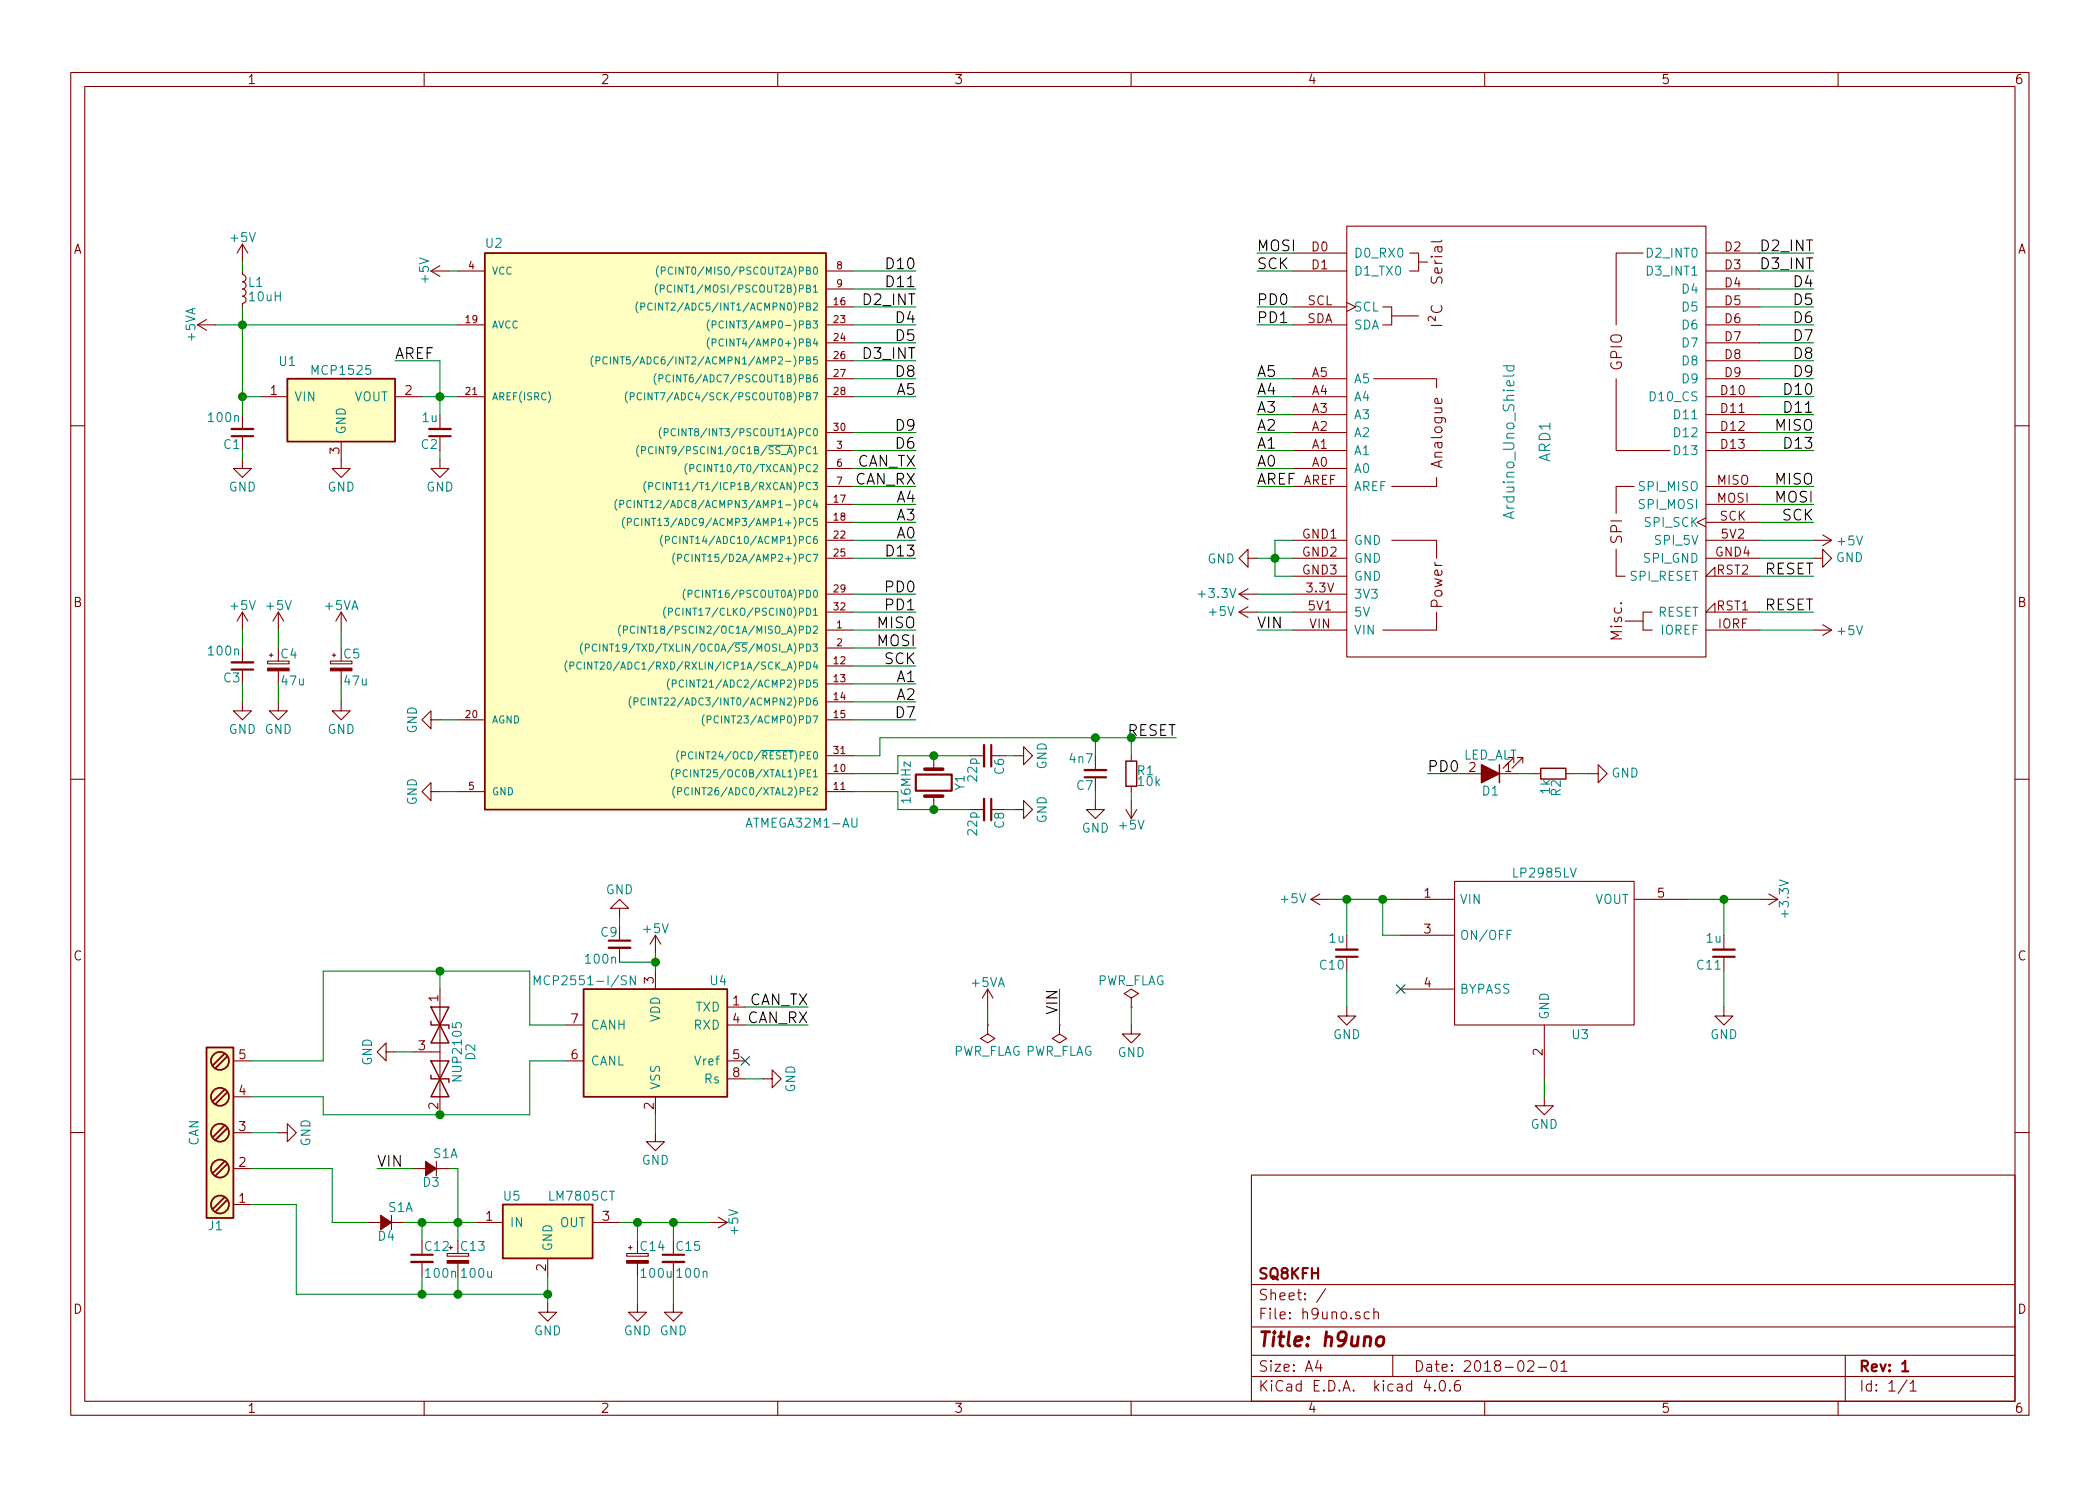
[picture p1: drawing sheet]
EESchema Schematic File Version 2
LIBS:power
LIBS:device
LIBS:transistors
LIBS:conn
LIBS:linear
LIBS:regul
LIBS:74xx
LIBS:cmos4000
LIBS:adc-dac
LIBS:memory
LIBS:xilinx
LIBS:microcontrollers
LIBS:dsp
LIBS:microchip
LIBS:analog_switches
LIBS:motorola
LIBS:texas
LIBS:intel
LIBS:audio
LIBS:interface
LIBS:digital-audio
LIBS:philips
LIBS:display
LIBS:cypress
LIBS:siliconi
LIBS:opto
LIBS:atmel
LIBS:contrib
LIBS:valves
LIBS:arduino
LIBS:h9uno-cache
EELAYER 25 0
EELAYER END
$Descr A4 11693 8268
encoding utf-8
Sheet 1 1
Title "h9uno"
Date "2018-02-01"
Rev "1"
Comp "SQ8KFH"
Comment1 ""
Comment2 ""
Comment3 ""
Comment4 ""
$EndDescr
$Comp
L ATMEGA32M1-AU U2
U 1 1
P 3650 3200
F 0 "U2" H 2700 5030 50  0000 L BNN
F 1 "ATMEGA32M1-AU" H 4150 1800 50  0000 L BNN
F 2 "Housings_QFP:TQFP-32_7x7mm_Pitch0.8mm" H 3650 3200 50  0001 C CIN
F 3 "" H 3650 3200 50  0001 C CNN
	1    3650 3200
	1    0    0    -1  
$EndComp
$Comp
L MCP2551-I/SN U4
U 1 1
P 3650 5800
F 0 "U4" H 3250 6150 50  0000 L CNN
F 1 "MCP2551-I/SN" H 3750 6150 50  0000 L CNN
F 2 "Housings_SOIC:SOIC-8_3.9x4.9mm_Pitch1.27mm" H 3650 5300 50  0001 C CIN
F 3 "" H 3650 5800 50  0001 C CNN
	1    3650 5800
	-1   0    0    -1  
$EndComp
$Comp
L GND #PWR01
U 1 1
P 3450 5100
F 0 "#PWR01" H 3450 4850 50  0001 C CNN
F 1 "GND" H 3450 4950 50  0000 C CNN
F 2 "" H 3450 5100 50  0001 C CNN
F 3 "" H 3450 5100 50  0001 C CNN
	1    3450 5100
	1    0    0    1   
$EndComp
$Comp
L GND #PWR02
U 1 1
P 4250 6000
F 0 "#PWR02" H 4250 5750 50  0001 C CNN
F 1 "GND" H 4250 5850 50  0000 C CNN
F 2 "" H 4250 6000 50  0001 C CNN
F 3 "" H 4250 6000 50  0001 C CNN
	1    4250 6000
	0    -1   1    0   
$EndComp
NoConn ~ 4150 5900
$Comp
L Crystal Y1
U 1 1
P 5200 4350
F 0 "Y1" H 5200 4500 50  0000 C CNN
F 1 "16MHz" H 5200 4200 50  0000 C CNN
F 2 "Crystals:Crystal_HC49-U_Vertical" H 5200 4350 50  0001 C CNN
F 3 "" H 5200 4350 50  0001 C CNN
	1    5200 4350
	0    1    1    0   
$EndComp
$Comp
L +5V #PWR03
U 1 1
P 2500 1500
F 0 "#PWR03" H 2500 1350 50  0001 C CNN
F 1 "+5V" H 2500 1640 50  0000 C CNN
F 2 "" H 2500 1500 50  0001 C CNN
F 3 "" H 2500 1500 50  0001 C CNN
	1    2500 1500
	0    -1   -1   0   
$EndComp
$Comp
L D_TVS_x2_AAC D2
U 1 1
P 2450 5850
F 0 "D2" H 2450 6025 50  0000 C CNN
F 1 "NUP2105" H 2450 5950 50  0000 C CNN
F 2 "TO_SOT_Packages_SMD:SOT-23_Handsoldering" H 2300 5850 50  0001 C CNN
F 3 "" H 2300 5850 50  0001 C CNN
	1    2450 5850
	0    1    1    0   
$EndComp
$Comp
L GND #PWR04
U 1 1
P 2200 5850
F 0 "#PWR04" H 2200 5600 50  0001 C CNN
F 1 "GND" H 2200 5700 50  0000 C CNN
F 2 "" H 2200 5850 50  0001 C CNN
F 3 "" H 2200 5850 50  0001 C CNN
	1    2200 5850
	0    1    -1   0   
$EndComp
$Comp
L GND #PWR05
U 1 1
P 1550 6300
F 0 "#PWR05" H 1550 6050 50  0001 C CNN
F 1 "GND" H 1550 6150 50  0000 C CNN
F 2 "" H 1550 6300 50  0001 C CNN
F 3 "" H 1550 6300 50  0001 C CNN
	1    1550 6300
	0    -1   -1   0   
$EndComp
$Comp
L C_Small C9
U 1 1
P 3450 5250
F 0 "C9" H 3460 5320 50  0000 L CNN
F 1 "100n" H 3460 5170 50  0000 L CNN
F 2 "Capacitors_SMD:C_1206_HandSoldering" H 3450 5250 50  0001 C CNN
F 3 "" H 3450 5250 50  0001 C CNN
	1    3450 5250
	-1   0    0    -1  
$EndComp
$Comp
L GND #PWR06
U 1 1
P 3650 6300
F 0 "#PWR06" H 3650 6050 50  0001 C CNN
F 1 "GND" H 3650 6150 50  0000 C CNN
F 2 "" H 3650 6300 50  0001 C CNN
F 3 "" H 3650 6300 50  0001 C CNN
	1    3650 6300
	-1   0    0    -1  
$EndComp
$Comp
L +5V #PWR07
U 1 1
P 3650 5300
F 0 "#PWR07" H 3650 5150 50  0001 C CNN
F 1 "+5V" H 3650 5440 50  0000 C CNN
F 2 "" H 3650 5300 50  0001 C CNN
F 3 "" H 3650 5300 50  0001 C CNN
	1    3650 5300
	-1   0    0    -1  
$EndComp
Text Label 4500 5600 2    60   ~ 0
CAN_TX
Text Label 4500 5700 2    60   ~ 0
CAN_RX
$Comp
L GND #PWR08
U 1 1
P 2450 4400
F 0 "#PWR08" H 2450 4150 50  0001 C CNN
F 1 "GND" H 2450 4250 50  0000 C CNN
F 2 "" H 2450 4400 50  0001 C CNN
F 3 "" H 2450 4400 50  0001 C CNN
	1    2450 4400
	0    1    1    0   
$EndComp
$Comp
L +5V #PWR09
U 1 1
P 1350 1450
F 0 "#PWR09" H 1350 1300 50  0001 C CNN
F 1 "+5V" H 1350 1590 50  0000 C CNN
F 2 "" H 1350 1450 50  0001 C CNN
F 3 "" H 1350 1450 50  0001 C CNN
	1    1350 1450
	1    0    0    -1  
$EndComp
$Comp
L C_Small C3
U 1 1
P 1350 3700
F 0 "C3" H 1360 3770 50  0000 L CNN
F 1 "100n" H 1360 3620 50  0000 L CNN
F 2 "Capacitors_SMD:C_1206_HandSoldering" H 1350 3700 50  0001 C CNN
F 3 "" H 1350 3700 50  0001 C CNN
	1    1350 3700
	-1   0    0    1   
$EndComp
$Comp
L CP_Small C4
U 1 1
P 1550 3700
F 0 "C4" H 1560 3770 50  0000 L CNN
F 1 "47u" H 1560 3620 50  0000 L CNN
F 2 "Capacitors_Tantalum_SMD:CP_Tantalum_Case-C_EIA-6032-28_Hand" H 1550 3700 50  0001 C CNN
F 3 "" H 1550 3700 50  0001 C CNN
	1    1550 3700
	1    0    0    -1  
$EndComp
$Comp
L GND #PWR010
U 1 1
P 1550 3900
F 0 "#PWR010" H 1550 3650 50  0001 C CNN
F 1 "GND" H 1550 3750 50  0000 C CNN
F 2 "" H 1550 3900 50  0001 C CNN
F 3 "" H 1550 3900 50  0001 C CNN
	1    1550 3900
	1    0    0    -1  
$EndComp
$Comp
L GND #PWR011
U 1 1
P 1350 3900
F 0 "#PWR011" H 1350 3650 50  0001 C CNN
F 1 "GND" H 1350 3750 50  0000 C CNN
F 2 "" H 1350 3900 50  0001 C CNN
F 3 "" H 1350 3900 50  0001 C CNN
	1    1350 3900
	1    0    0    -1  
$EndComp
Text Label 5100 2600 2    60   ~ 0
CAN_TX
Text Label 5100 2700 2    60   ~ 0
CAN_RX
$Comp
L C_Small C6
U 1 1
P 5500 4200
F 0 "C6" H 5510 4270 50  0000 L CNN
F 1 "22p" H 5510 4120 50  0000 L CNN
F 2 "Capacitors_SMD:C_1206_HandSoldering" H 5500 4200 50  0001 C CNN
F 3 "" H 5500 4200 50  0001 C CNN
	1    5500 4200
	0    1    1    0   
$EndComp
$Comp
L C_Small C8
U 1 1
P 5500 4500
F 0 "C8" H 5510 4570 50  0000 L CNN
F 1 "22p" H 5510 4420 50  0000 L CNN
F 2 "Capacitors_SMD:C_1206_HandSoldering" H 5500 4500 50  0001 C CNN
F 3 "" H 5500 4500 50  0001 C CNN
	1    5500 4500
	0    1    1    0   
$EndComp
$Comp
L GND #PWR012
U 1 1
P 5650 4200
F 0 "#PWR012" H 5650 3950 50  0001 C CNN
F 1 "GND" H 5650 4050 50  0000 C CNN
F 2 "" H 5650 4200 50  0001 C CNN
F 3 "" H 5650 4200 50  0001 C CNN
	1    5650 4200
	0    -1   -1   0   
$EndComp
$Comp
L GND #PWR013
U 1 1
P 5650 4500
F 0 "#PWR013" H 5650 4250 50  0001 C CNN
F 1 "GND" H 5650 4350 50  0000 C CNN
F 2 "" H 5650 4500 50  0001 C CNN
F 3 "" H 5650 4500 50  0001 C CNN
	1    5650 4500
	0    -1   -1   0   
$EndComp
Text Label 5100 3500 2    60   ~ 0
MISO
Text Label 5100 3600 2    60   ~ 0
MOSI
Text Label 5100 3700 2    60   ~ 0
SCK
Text Label 6550 4100 2    60   ~ 0
RESET
$Comp
L C_Small C7
U 1 1
P 6100 4300
F 0 "C7" H 6110 4370 50  0000 L CNN
F 1 "4n7" H 6110 4220 50  0000 L CNN
F 2 "Capacitors_SMD:C_1206_HandSoldering" H 6100 4300 50  0001 C CNN
F 3 "" H 6100 4300 50  0001 C CNN
	1    6100 4300
	-1   0    0    1   
$EndComp
$Comp
L R_Small R1
U 1 1
P 6300 4300
F 0 "R1" H 6330 4320 50  0000 L CNN
F 1 "10k" H 6330 4260 50  0000 L CNN
F 2 "Resistors_SMD:R_1206_HandSoldering" H 6300 4300 50  0001 C CNN
F 3 "" H 6300 4300 50  0001 C CNN
	1    6300 4300
	1    0    0    -1  
$EndComp
$Comp
L GND #PWR014
U 1 1
P 6100 4450
F 0 "#PWR014" H 6100 4200 50  0001 C CNN
F 1 "GND" H 6100 4300 50  0000 C CNN
F 2 "" H 6100 4450 50  0001 C CNN
F 3 "" H 6100 4450 50  0001 C CNN
	1    6100 4450
	1    0    0    -1  
$EndComp
$Comp
L +5V #PWR015
U 1 1
P 6300 4450
F 0 "#PWR015" H 6300 4300 50  0001 C CNN
F 1 "+5V" H 6300 4590 50  0000 C CNN
F 2 "" H 6300 4450 50  0001 C CNN
F 3 "" H 6300 4450 50  0001 C CNN
	1    6300 4450
	-1   0    0    1   
$EndComp
Text Label 10100 2700 2    60   ~ 0
MISO
Text Label 10100 2800 2    60   ~ 0
MOSI
Text Label 10100 2900 2    60   ~ 0
SCK
Text Label 10100 3200 2    60   ~ 0
RESET
$Comp
L +5V #PWR016
U 1 1
P 10100 3000
F 0 "#PWR016" H 10100 2850 50  0001 C CNN
F 1 "+5V" V 10100 3200 50  0000 C CNN
F 2 "" H 10100 3000 50  0001 C CNN
F 3 "" H 10100 3000 50  0001 C CNN
	1    10100 3000
	0    1    1    0   
$EndComp
$Comp
L GND #PWR017
U 1 1
P 10100 3100
F 0 "#PWR017" H 10100 2850 50  0001 C CNN
F 1 "GND" V 10100 2900 50  0000 C CNN
F 2 "" H 10100 3100 50  0001 C CNN
F 3 "" H 10100 3100 50  0001 C CNN
	1    10100 3100
	0    -1   -1   0   
$EndComp
$Comp
L LM7805CT U5
U 1 1
P 3050 6850
F 0 "U5" H 2850 7050 50  0000 C CNN
F 1 "LM7805CT" H 3050 7050 50  0000 L CNN
F 2 "TO_SOT_Packages_SMD:TO-263-3Lead" H 3050 6950 50  0001 C CIN
F 3 "" H 3050 6850 50  0001 C CNN
	1    3050 6850
	1    0    0    -1  
$EndComp
$Comp
L GND #PWR018
U 1 1
P 3050 7250
F 0 "#PWR018" H 3050 7000 50  0001 C CNN
F 1 "GND" H 3050 7100 50  0000 C CNN
F 2 "" H 3050 7250 50  0001 C CNN
F 3 "" H 3050 7250 50  0001 C CNN
	1    3050 7250
	1    0    0    -1  
$EndComp
$Comp
L CP_Small C13
U 1 1
P 2550 7000
F 0 "C13" H 2560 7070 50  0000 L CNN
F 1 "100u" H 2560 6920 50  0000 L CNN
F 2 "Capacitors_Tantalum_SMD:CP_Tantalum_Case-D_EIA-7343-31_Hand" H 2550 7000 50  0001 C CNN
F 3 "" H 2550 7000 50  0001 C CNN
	1    2550 7000
	1    0    0    -1  
$EndComp
$Comp
L CP_Small C14
U 1 1
P 3550 7000
F 0 "C14" H 3560 7070 50  0000 L CNN
F 1 "100u" H 3560 6920 50  0000 L CNN
F 2 "Capacitors_Tantalum_SMD:CP_Tantalum_Case-C_EIA-6032-28_Hand" H 3550 7000 50  0001 C CNN
F 3 "" H 3550 7000 50  0001 C CNN
	1    3550 7000
	1    0    0    -1  
$EndComp
$Comp
L C_Small C15
U 1 1
P 3750 7000
F 0 "C15" H 3760 7070 50  0000 L CNN
F 1 "100n" H 3760 6920 50  0000 L CNN
F 2 "Capacitors_SMD:C_1206_HandSoldering" H 3750 7000 50  0001 C CNN
F 3 "" H 3750 7000 50  0001 C CNN
	1    3750 7000
	1    0    0    -1  
$EndComp
$Comp
L C_Small C12
U 1 1
P 2350 7000
F 0 "C12" H 2360 7070 50  0000 L CNN
F 1 "100n" H 2360 6920 50  0000 L CNN
F 2 "Capacitors_SMD:C_1206_HandSoldering" H 2350 7000 50  0001 C CNN
F 3 "" H 2350 7000 50  0001 C CNN
	1    2350 7000
	1    0    0    -1  
$EndComp
$Comp
L GND #PWR019
U 1 1
P 3550 7250
F 0 "#PWR019" H 3550 7000 50  0001 C CNN
F 1 "GND" H 3550 7100 50  0000 C CNN
F 2 "" H 3550 7250 50  0001 C CNN
F 3 "" H 3550 7250 50  0001 C CNN
	1    3550 7250
	1    0    0    -1  
$EndComp
$Comp
L GND #PWR020
U 1 1
P 3750 7250
F 0 "#PWR020" H 3750 7000 50  0001 C CNN
F 1 "GND" H 3750 7100 50  0000 C CNN
F 2 "" H 3750 7250 50  0001 C CNN
F 3 "" H 3750 7250 50  0001 C CNN
	1    3750 7250
	1    0    0    -1  
$EndComp
$Comp
L D_Small_ALT D4
U 1 1
P 2150 6800
F 0 "D4" H 2100 6880 50  0000 L CNN
F 1 "S1A" H 2000 6720 50  0000 L CNN
F 2 "Diodes_SMD:SMA_Handsoldering" V 2150 6800 50  0001 C CNN
F 3 "" V 2150 6800 50  0001 C CNN
	1    2150 6800
	-1   0    0    1   
$EndComp
$Comp
L +5V #PWR021
U 1 1
P 3950 6800
F 0 "#PWR021" H 3950 6650 50  0001 C CNN
F 1 "+5V" H 3950 6940 50  0000 C CNN
F 2 "" H 3950 6800 50  0001 C CNN
F 3 "" H 3950 6800 50  0001 C CNN
	1    3950 6800
	0    1    1    0   
$EndComp
$Comp
L Screw_Terminal_1x05 J1
U 1 1
P 1200 6300
F 0 "J1" H 1200 6850 50  0000 C TNN
F 1 "CAN" V 1050 6300 50  0000 C TNN
F 2 "Connectors_Phoenix:PhoenixContact_MSTBVA-G_05x5.00mm_Vertical" H 1200 5775 50  0001 C CNN
F 3 "" H 1175 6600 50  0001 C CNN
	1    1200 6300
	1    0    0    1   
$EndComp
$Comp
L APE8865NR-12-HF-3 U1
U 1 1
P 1900 2250
F 0 "U1" H 1600 2500 50  0000 C CNN
F 1 "MCP1525" H 1900 2450 50  0000 C CNN
F 2 "TO_SOT_Packages_SMD:SOT-23_Handsoldering" H 1900 2350 50  0001 C CIN
F 3 "" H 1900 2250 50  0001 C CNN
	1    1900 2250
	1    0    0    -1  
$EndComp
$Comp
L C_Small C2
U 1 1
P 2450 2400
F 0 "C2" H 2460 2470 50  0000 L CNN
F 1 "1u" H 2460 2320 50  0000 L CNN
F 2 "Capacitors_SMD:C_1206_HandSoldering" H 2450 2400 50  0001 C CNN
F 3 "" H 2450 2400 50  0001 C CNN
	1    2450 2400
	-1   0    0    1   
$EndComp
$Comp
L C_Small C1
U 1 1
P 1350 2400
F 0 "C1" H 1360 2470 50  0000 L CNN
F 1 "100n" H 1360 2320 50  0000 L CNN
F 2 "Capacitors_SMD:C_1206_HandSoldering" H 1350 2400 50  0001 C CNN
F 3 "" H 1350 2400 50  0001 C CNN
	1    1350 2400
	-1   0    0    1   
$EndComp
$Comp
L L_Small L1
U 1 1
P 1350 1600
F 0 "L1" H 1380 1640 50  0000 L CNN
F 1 "10uH" H 1380 1560 50  0000 L CNN
F 2 "Resistors_SMD:R_1210_HandSoldering" H 1350 1600 50  0001 C CNN
F 3 "" H 1350 1600 50  0001 C CNN
	1    1350 1600
	1    0    0    -1  
$EndComp
$Comp
L +5V #PWR022
U 1 1
P 1350 3500
F 0 "#PWR022" H 1350 3350 50  0001 C CNN
F 1 "+5V" H 1350 3640 50  0000 C CNN
F 2 "" H 1350 3500 50  0001 C CNN
F 3 "" H 1350 3500 50  0001 C CNN
	1    1350 3500
	1    0    0    -1  
$EndComp
$Comp
L +5V #PWR023
U 1 1
P 1550 3500
F 0 "#PWR023" H 1550 3350 50  0001 C CNN
F 1 "+5V" H 1550 3640 50  0000 C CNN
F 2 "" H 1550 3500 50  0001 C CNN
F 3 "" H 1550 3500 50  0001 C CNN
	1    1550 3500
	1    0    0    -1  
$EndComp
$Comp
L +5VA #PWR024
U 1 1
P 1200 1800
F 0 "#PWR024" H 1200 1650 50  0001 C CNN
F 1 "+5VA" H 1200 1940 50  0000 C CNN
F 2 "" H 1200 1800 50  0001 C CNN
F 3 "" H 1200 1800 50  0001 C CNN
	1    1200 1800
	0    -1   -1   0   
$EndComp
$Comp
L CP_Small C5
U 1 1
P 1900 3700
F 0 "C5" H 1910 3770 50  0000 L CNN
F 1 "47u" H 1910 3620 50  0000 L CNN
F 2 "Capacitors_Tantalum_SMD:CP_Tantalum_Case-C_EIA-6032-28_Hand" H 1900 3700 50  0001 C CNN
F 3 "" H 1900 3700 50  0001 C CNN
	1    1900 3700
	1    0    0    -1  
$EndComp
$Comp
L +5VA #PWR025
U 1 1
P 1900 3500
F 0 "#PWR025" H 1900 3350 50  0001 C CNN
F 1 "+5VA" H 1900 3640 50  0000 C CNN
F 2 "" H 1900 3500 50  0001 C CNN
F 3 "" H 1900 3500 50  0001 C CNN
	1    1900 3500
	1    0    0    -1  
$EndComp
Connection ~ 2450 5400
Wire Wire Line
	1800 5900 1800 5400
Wire Wire Line
	1400 5900 1800 5900
Connection ~ 2450 6200
Wire Wire Line
	1800 6100 1800 6200
Wire Wire Line
	1400 6100 1800 6100
Wire Wire Line
	1900 3500 1900 3600
Wire Wire Line
	1900 3800 1900 3900
Wire Wire Line
	2550 1500 2500 1500
Wire Wire Line
	1350 3500 1350 3600
Wire Wire Line
	1550 3500 1550 3600
Wire Wire Line
	1550 3800 1550 3900
Wire Wire Line
	1350 3800 1350 3900
Wire Wire Line
	2350 2200 2550 2200
Wire Wire Line
	2450 2500 2450 2550
Connection ~ 2450 2200
Wire Wire Line
	2450 2000 2450 2300
Wire Wire Line
	1350 2500 1350 2550
Connection ~ 1350 2200
Connection ~ 1350 1800
Wire Wire Line
	1350 2200 1450 2200
Wire Wire Line
	1350 1700 1350 2300
Wire Wire Line
	1350 1450 1350 1500
Connection ~ 6300 4100
Wire Wire Line
	6300 4100 6300 4200
Connection ~ 6100 4100
Wire Wire Line
	6100 4200 6100 4100
Wire Wire Line
	6300 4400 6300 4450
Wire Wire Line
	6100 4400 6100 4450
Wire Wire Line
	1550 6300 1400 6300
Wire Wire Line
	1850 6800 2050 6800
Wire Wire Line
	1850 6500 1850 6800
Wire Wire Line
	1400 6500 1850 6500
Connection ~ 2350 7200
Wire Wire Line
	1650 6700 1400 6700
Wire Wire Line
	1650 7200 1650 6700
Connection ~ 2550 7200
Connection ~ 3050 7200
Wire Wire Line
	1650 7200 3050 7200
Wire Wire Line
	4900 4200 4900 4100
Connection ~ 3750 6800
Connection ~ 2350 6800
Connection ~ 2550 6800
Wire Wire Line
	2350 6800 2350 6900
Wire Wire Line
	2550 6500 2550 6900
Wire Wire Line
	2250 6800 2650 6800
Wire Wire Line
	2350 7100 2350 7200
Wire Wire Line
	2550 7200 2550 7100
Wire Wire Line
	3750 7100 3750 7250
Wire Wire Line
	3550 7100 3550 7250
Connection ~ 3550 6800
Wire Wire Line
	3750 6800 3750 6900
Wire Wire Line
	3550 6800 3550 6900
Wire Wire Line
	3450 6800 3950 6800
Wire Wire Line
	3050 7100 3050 7250
Wire Wire Line
	3450 5150 3450 5100
Connection ~ 3650 5350
Wire Wire Line
	3450 5350 3650 5350
Wire Wire Line
	3650 5300 3650 5400
Wire Wire Line
	3650 6300 3650 6200
Wire Wire Line
	4750 3600 5100 3600
Wire Wire Line
	4750 3500 5100 3500
Wire Wire Line
	4750 4200 4900 4200
Wire Wire Line
	4900 4100 6550 4100
Wire Wire Line
	4750 3700 5100 3700
Wire Wire Line
	5600 4500 5650 4500
Wire Wire Line
	5650 4200 5600 4200
Connection ~ 5200 4200
Wire Wire Line
	5000 4300 5000 4200
Wire Wire Line
	4750 4300 5000 4300
Connection ~ 5200 4500
Wire Wire Line
	5000 4400 5000 4500
Wire Wire Line
	4750 4400 5000 4400
Wire Wire Line
	5000 4500 5400 4500
Wire Wire Line
	5000 4200 5400 4200
Wire Wire Line
	4750 2600 5100 2600
Wire Wire Line
	5100 2700 4750 2700
Wire Wire Line
	1200 1800 2550 1800
Wire Wire Line
	2450 4400 2550 4400
Wire Wire Line
	2550 4000 2450 4000
Wire Wire Line
	4150 5600 4500 5600
Wire Wire Line
	4150 5700 4500 5700
Wire Wire Line
	4150 6000 4250 6000
Wire Wire Line
	2200 5850 2300 5850
Wire Wire Line
	2950 5900 3150 5900
Wire Wire Line
	2950 6200 2950 5900
Wire Wire Line
	1800 6200 2950 6200
Wire Wire Line
	2450 5400 2450 5500
Wire Wire Line
	1800 5400 2950 5400
Wire Wire Line
	2950 5400 2950 5700
Wire Wire Line
	2950 5700 3150 5700
$Comp
L Arduino_Uno_Shield-RESCUE-h9uno ARD1
U 1 1
P 8500 2450
F 0 "ARD1" V 8600 2450 60  0000 C CNN
F 1 "Arduino_Uno_Shield" V 8400 2450 60  0000 C CNN
F 2 "Arduino:Arduino_Uno_Shield" H 10300 6200 60  0001 C CNN
F 3 "" H 10300 6200 60  0001 C CNN
	1    8500 2450
	1    0    0    -1  
$EndComp
Wire Wire Line
	10100 2700 9800 2700
Wire Wire Line
	9800 2800 10100 2800
Wire Wire Line
	10100 2900 9800 2900
Wire Wire Line
	10100 3200 9800 3200
Wire Wire Line
	10100 3000 9800 3000
Wire Wire Line
	9800 3100 10100 3100
Text Label 10100 3400 2    60   ~ 0
RESET
Wire Wire Line
	10100 3400 9800 3400
$Comp
L +5V #PWR026
U 1 1
P 7000 3400
F 0 "#PWR026" H 7000 3250 50  0001 C CNN
F 1 "+5V" V 7000 3600 50  0000 C CNN
F 2 "" H 7000 3400 50  0001 C CNN
F 3 "" H 7000 3400 50  0001 C CNN
	1    7000 3400
	0    -1   -1   0   
$EndComp
$Comp
L GND #PWR027
U 1 1
P 7000 3100
F 0 "#PWR027" H 7000 2850 50  0001 C CNN
F 1 "GND" V 7000 2900 50  0000 C CNN
F 2 "" H 7000 3100 50  0001 C CNN
F 3 "" H 7000 3100 50  0001 C CNN
	1    7000 3100
	0    1    1    0   
$EndComp
Wire Wire Line
	7200 3000 7100 3000
Wire Wire Line
	7100 3000 7100 3200
Wire Wire Line
	7100 3200 7200 3200
Wire Wire Line
	7000 3100 7200 3100
Connection ~ 7100 3100
Wire Wire Line
	7200 3400 7000 3400
$Comp
L D_Small_ALT D3
U 1 1
P 2400 6500
F 0 "D3" H 2350 6580 50  0000 L CNN
F 1 "S1A" H 2250 6420 50  0000 L CNN
F 2 "Diodes_SMD:SMA_Handsoldering" V 2400 6500 50  0001 C CNN
F 3 "" V 2400 6500 50  0001 C CNN
	1    2400 6500
	-1   0    0    1   
$EndComp
Text Label 7000 3500 0    60   ~ 0
VIN
Wire Wire Line
	7200 3500 7000 3500
Text Label 2100 6500 0    60   ~ 0
VIN
Wire Wire Line
	2100 6500 2300 6500
Wire Wire Line
	2500 6500 2550 6500
Text Label 7000 2700 0    60   ~ 0
AREF
Wire Wire Line
	7200 2700 7000 2700
Text Label 2200 2000 0    60   ~ 0
AREF
Wire Wire Line
	2200 2000 2450 2000
Text Label 5100 3000 2    60   ~ 0
A0
Text Label 5100 3800 2    60   ~ 0
A1
Text Label 7000 2600 0    60   ~ 0
A0
Text Label 7000 2500 0    60   ~ 0
A1
Text Label 5100 3900 2    60   ~ 0
A2
Text Label 7000 2400 0    60   ~ 0
A2
Text Label 5100 2900 2    60   ~ 0
A3
Text Label 5100 2800 2    60   ~ 0
A4
Text Label 7000 2300 0    60   ~ 0
A3
Text Label 7000 2200 0    60   ~ 0
A4
Text Label 5100 2200 2    60   ~ 0
A5
Text Label 7000 2100 0    60   ~ 0
A5
Text Label 7000 1400 0    60   ~ 0
MOSI
Text Label 7000 1500 0    60   ~ 0
SCK
Text Label 5100 1700 2    60   ~ 0
D2_INT
Text Label 10100 1400 2    60   ~ 0
D2_INT
Text Label 5100 2000 2    60   ~ 0
D3_INT
Text Label 10100 1500 2    60   ~ 0
D3_INT
Text Label 10100 2100 2    60   ~ 0
D9
Text Label 5100 2400 2    60   ~ 0
D9
Text Label 10100 2200 2    60   ~ 0
D10
Text Label 5100 1500 2    60   ~ 0
D10
Text Label 5100 1600 2    60   ~ 0
D11
Text Label 10100 2300 2    60   ~ 0
D11
Text Label 10100 1800 2    60   ~ 0
D6
Text Label 5100 2500 2    60   ~ 0
D6
Text Label 10100 2400 2    60   ~ 0
MISO
Text Label 10100 2500 2    60   ~ 0
D13
Text Label 5100 3100 2    60   ~ 0
D13
Text Label 10100 2000 2    60   ~ 0
D8
Text Label 5100 2100 2    60   ~ 0
D8
Text Label 10100 1600 2    60   ~ 0
D4
Text Label 10100 1700 2    60   ~ 0
D5
Text Label 5100 1900 2    60   ~ 0
D5
Text Label 5100 1800 2    60   ~ 0
D4
Text Label 10100 1900 2    60   ~ 0
D7
Text Label 5100 4000 2    60   ~ 0
D7
$Comp
L +5V #PWR028
U 1 1
P 10100 3500
F 0 "#PWR028" H 10100 3350 50  0001 C CNN
F 1 "+5V" V 10100 3700 50  0000 C CNN
F 2 "" H 10100 3500 50  0001 C CNN
F 3 "" H 10100 3500 50  0001 C CNN
	1    10100 3500
	0    1    1    0   
$EndComp
Wire Wire Line
	10100 3500 9800 3500
Text Label 5100 3300 2    60   ~ 0
PD0
Text Label 5100 3400 2    60   ~ 0
PD1
Text Label 7000 1700 0    60   ~ 0
PD0
Text Label 7000 1800 0    60   ~ 0
PD1
$Comp
L LED_ALT D1
U 1 1
P 8300 4300
F 0 "D1" H 8300 4400 50  0000 C CNN
F 1 "LED_ALT" H 8300 4200 50  0000 C CNN
F 2 "LEDs:LED_1206" H 8300 4300 50  0001 C CNN
F 3 "" H 8300 4300 50  0001 C CNN
	1    8300 4300
	-1   0    0    1   
$EndComp
$Comp
L R_Small R2
U 1 1
P 8650 4300
F 0 "R2" H 8680 4320 50  0000 L CNN
F 1 "1k" H 8680 4260 50  0000 L CNN
F 2 "Resistors_SMD:R_1206_HandSoldering" H 8650 4300 50  0001 C CNN
F 3 "" H 8650 4300 50  0001 C CNN
	1    8650 4300
	0    1    1    0   
$EndComp
$Comp
L GND #PWR029
U 1 1
P 8850 4300
F 0 "#PWR029" H 8850 4050 50  0001 C CNN
F 1 "GND" V 8850 4100 50  0000 C CNN
F 2 "" H 8850 4300 50  0001 C CNN
F 3 "" H 8850 4300 50  0001 C CNN
	1    8850 4300
	0    -1   -1   0   
$EndComp
Text Label 7950 4300 0    60   ~ 0
PD0
Wire Wire Line
	8150 4300 7950 4300
Wire Wire Line
	8450 4300 8550 4300
Wire Wire Line
	8750 4300 8850 4300
Wire Wire Line
	5100 4000 4750 4000
Wire Wire Line
	4750 3900 5100 3900
Wire Wire Line
	5100 3800 4750 3800
Wire Wire Line
	4750 3400 5100 3400
Wire Wire Line
	5100 3300 4750 3300
Wire Wire Line
	5100 3100 4750 3100
Wire Wire Line
	4750 3000 5100 3000
Wire Wire Line
	5100 2900 4750 2900
Wire Wire Line
	5100 2800 4750 2800
Wire Wire Line
	4750 2500 5100 2500
Wire Wire Line
	5100 2400 4750 2400
Wire Wire Line
	4750 2200 5100 2200
Wire Wire Line
	5100 2100 4750 2100
Wire Wire Line
	4750 2000 5100 2000
Wire Wire Line
	5100 1900 4750 1900
Wire Wire Line
	4750 1800 5100 1800
Wire Wire Line
	5100 1700 4750 1700
Wire Wire Line
	5100 1600 4750 1600
Wire Wire Line
	4750 1500 5100 1500
Wire Wire Line
	10100 1400 9800 1400
Wire Wire Line
	9800 1500 10100 1500
Wire Wire Line
	10100 1600 9800 1600
Wire Wire Line
	9800 1700 10100 1700
Wire Wire Line
	10100 1800 9800 1800
Wire Wire Line
	9800 1900 10100 1900
Wire Wire Line
	10100 2000 9800 2000
Wire Wire Line
	9800 2100 10100 2100
Wire Wire Line
	10100 2200 9800 2200
Wire Wire Line
	9800 2300 10100 2300
Wire Wire Line
	10100 2400 9800 2400
Wire Wire Line
	9800 2500 10100 2500
Wire Wire Line
	7000 1400 7200 1400
Wire Wire Line
	7200 1500 7000 1500
Wire Wire Line
	7000 1700 7200 1700
Wire Wire Line
	7200 1800 7000 1800
Wire Wire Line
	7000 2100 7200 2100
Wire Wire Line
	7200 2200 7000 2200
Wire Wire Line
	7000 2300 7200 2300
Wire Wire Line
	7200 2400 7000 2400
Wire Wire Line
	7000 2500 7200 2500
Wire Wire Line
	7200 2600 7000 2600
$Comp
L LP2985LV U3
U 1 1
P 8600 5300
F 0 "U3" H 8800 4850 50  0000 C CNN
F 1 "LP2985LV" H 8600 5750 50  0000 C CNN
F 2 "TO_SOT_Packages_SMD:SOT-23-5_HandSoldering" H 8600 5300 50  0001 C CNN
F 3 "" H 8600 5300 50  0001 C CNN
	1    8600 5300
	1    0    0    -1  
$EndComp
$Comp
L +3.3V #PWR030
U 1 1
P 9800 5000
F 0 "#PWR030" H 9800 4850 50  0001 C CNN
F 1 "+3.3V" H 9800 5140 50  0000 C CNN
F 2 "" H 9800 5000 50  0001 C CNN
F 3 "" H 9800 5000 50  0001 C CNN
	1    9800 5000
	0    1    1    0   
$EndComp
$Comp
L +3.3V #PWR031
U 1 1
P 7000 3300
F 0 "#PWR031" H 7000 3150 50  0001 C CNN
F 1 "+3.3V" V 7000 3525 50  0000 C CNN
F 2 "" H 7000 3300 50  0001 C CNN
F 3 "" H 7000 3300 50  0001 C CNN
	1    7000 3300
	0    -1   -1   0   
$EndComp
Wire Wire Line
	7000 3300 7200 3300
$Comp
L +5V #PWR032
U 1 1
P 7400 5000
F 0 "#PWR032" H 7400 4850 50  0001 C CNN
F 1 "+5V" V 7400 5200 50  0000 C CNN
F 2 "" H 7400 5000 50  0001 C CNN
F 3 "" H 7400 5000 50  0001 C CNN
	1    7400 5000
	0    -1   -1   0   
$EndComp
$Comp
L GND #PWR033
U 1 1
P 8600 6100
F 0 "#PWR033" H 8600 5850 50  0001 C CNN
F 1 "GND" H 8600 5950 50  0000 C CNN
F 2 "" H 8600 6100 50  0001 C CNN
F 3 "" H 8600 6100 50  0001 C CNN
	1    8600 6100
	1    0    0    -1  
$EndComp
Wire Wire Line
	8600 6000 8600 6100
Wire Wire Line
	9400 5000 9800 5000
$Comp
L C_Small C11
U 1 1
P 9600 5300
F 0 "C11" H 9610 5370 50  0000 L CNN
F 1 "1u" H 9610 5220 50  0000 L CNN
F 2 "Capacitors_SMD:C_1206_HandSoldering" H 9600 5300 50  0001 C CNN
F 3 "" H 9600 5300 50  0001 C CNN
	1    9600 5300
	-1   0    0    1   
$EndComp
$Comp
L C_Small C10
U 1 1
P 7500 5300
F 0 "C10" H 7510 5370 50  0000 L CNN
F 1 "1u" H 7510 5220 50  0000 L CNN
F 2 "Capacitors_SMD:C_1206_HandSoldering" H 7500 5300 50  0001 C CNN
F 3 "" H 7500 5300 50  0001 C CNN
	1    7500 5300
	-1   0    0    1   
$EndComp
Wire Wire Line
	7400 5000 7800 5000
Wire Wire Line
	7800 5200 7700 5200
Wire Wire Line
	7700 5200 7700 5000
Connection ~ 7700 5000
Wire Wire Line
	7500 5200 7500 5000
Connection ~ 7500 5000
Wire Wire Line
	9600 5200 9600 5000
Connection ~ 9600 5000
$Comp
L GND #PWR034
U 1 1
P 7500 5600
F 0 "#PWR034" H 7500 5350 50  0001 C CNN
F 1 "GND" H 7500 5450 50  0000 C CNN
F 2 "" H 7500 5600 50  0001 C CNN
F 3 "" H 7500 5600 50  0001 C CNN
	1    7500 5600
	1    0    0    -1  
$EndComp
$Comp
L GND #PWR035
U 1 1
P 9600 5600
F 0 "#PWR035" H 9600 5350 50  0001 C CNN
F 1 "GND" H 9600 5450 50  0000 C CNN
F 2 "" H 9600 5600 50  0001 C CNN
F 3 "" H 9600 5600 50  0001 C CNN
	1    9600 5600
	1    0    0    -1  
$EndComp
Wire Wire Line
	9600 5600 9600 5400
Wire Wire Line
	7500 5400 7500 5600
NoConn ~ 7800 5500
$Comp
L GND #PWR036
U 1 1
P 2450 4000
F 0 "#PWR036" H 2450 3750 50  0001 C CNN
F 1 "GND" H 2450 3850 50  0000 C CNN
F 2 "" H 2450 4000 50  0001 C CNN
F 3 "" H 2450 4000 50  0001 C CNN
	1    2450 4000
	0    1    1    0   
$EndComp
$Comp
L GND #PWR037
U 1 1
P 2450 2550
F 0 "#PWR037" H 2450 2300 50  0001 C CNN
F 1 "GND" H 2450 2400 50  0000 C CNN
F 2 "" H 2450 2550 50  0001 C CNN
F 3 "" H 2450 2550 50  0001 C CNN
	1    2450 2550
	1    0    0    -1  
$EndComp
$Comp
L GND #PWR038
U 1 1
P 1900 2550
F 0 "#PWR038" H 1900 2300 50  0001 C CNN
F 1 "GND" H 1900 2400 50  0000 C CNN
F 2 "" H 1900 2550 50  0001 C CNN
F 3 "" H 1900 2550 50  0001 C CNN
	1    1900 2550
	1    0    0    -1  
$EndComp
$Comp
L GND #PWR039
U 1 1
P 1350 2550
F 0 "#PWR039" H 1350 2300 50  0001 C CNN
F 1 "GND" H 1350 2400 50  0000 C CNN
F 2 "" H 1350 2550 50  0001 C CNN
F 3 "" H 1350 2550 50  0001 C CNN
	1    1350 2550
	1    0    0    -1  
$EndComp
$Comp
L GND #PWR040
U 1 1
P 1900 3900
F 0 "#PWR040" H 1900 3650 50  0001 C CNN
F 1 "GND" H 1900 3750 50  0000 C CNN
F 2 "" H 1900 3900 50  0001 C CNN
F 3 "" H 1900 3900 50  0001 C CNN
	1    1900 3900
	1    0    0    -1  
$EndComp
$Comp
L PWR_FLAG #FLG041
U 1 1
P 5900 5700
F 0 "#FLG041" H 5900 5775 50  0001 C CNN
F 1 "PWR_FLAG" H 5900 5850 50  0000 C CNN
F 2 "" H 5900 5700 50  0001 C CNN
F 3 "" H 5900 5700 50  0001 C CNN
	1    5900 5700
	-1   0    0    1   
$EndComp
$Comp
L PWR_FLAG #FLG042
U 1 1
P 6300 5600
F 0 "#FLG042" H 6300 5675 50  0001 C CNN
F 1 "PWR_FLAG" H 6300 5750 50  0000 C CNN
F 2 "" H 6300 5600 50  0001 C CNN
F 3 "" H 6300 5600 50  0001 C CNN
	1    6300 5600
	1    0    0    -1  
$EndComp
$Comp
L GND #PWR043
U 1 1
P 6300 5700
F 0 "#PWR043" H 6300 5450 50  0001 C CNN
F 1 "GND" H 6300 5550 50  0000 C CNN
F 2 "" H 6300 5700 50  0001 C CNN
F 3 "" H 6300 5700 50  0001 C CNN
	1    6300 5700
	1    0    0    -1  
$EndComp
Wire Wire Line
	5900 5500 5900 5700
Wire Wire Line
	6300 5600 6300 5700
Text Label 5900 5500 3    60   ~ 0
VIN
$Comp
L +5VA #PWR044
U 1 1
P 5500 5600
F 0 "#PWR044" H 5500 5450 50  0001 C CNN
F 1 "+5VA" H 5500 5740 50  0000 C CNN
F 2 "" H 5500 5600 50  0001 C CNN
F 3 "" H 5500 5600 50  0001 C CNN
	1    5500 5600
	1    0    0    -1  
$EndComp
$Comp
L PWR_FLAG #FLG045
U 1 1
P 5500 5700
F 0 "#FLG045" H 5500 5775 50  0001 C CNN
F 1 "PWR_FLAG" H 5500 5850 50  0000 C CNN
F 2 "" H 5500 5700 50  0001 C CNN
F 3 "" H 5500 5700 50  0001 C CNN
	1    5500 5700
	-1   0    0    1   
$EndComp
Wire Wire Line
	5500 5600 5500 5700
$EndSCHEMATC
